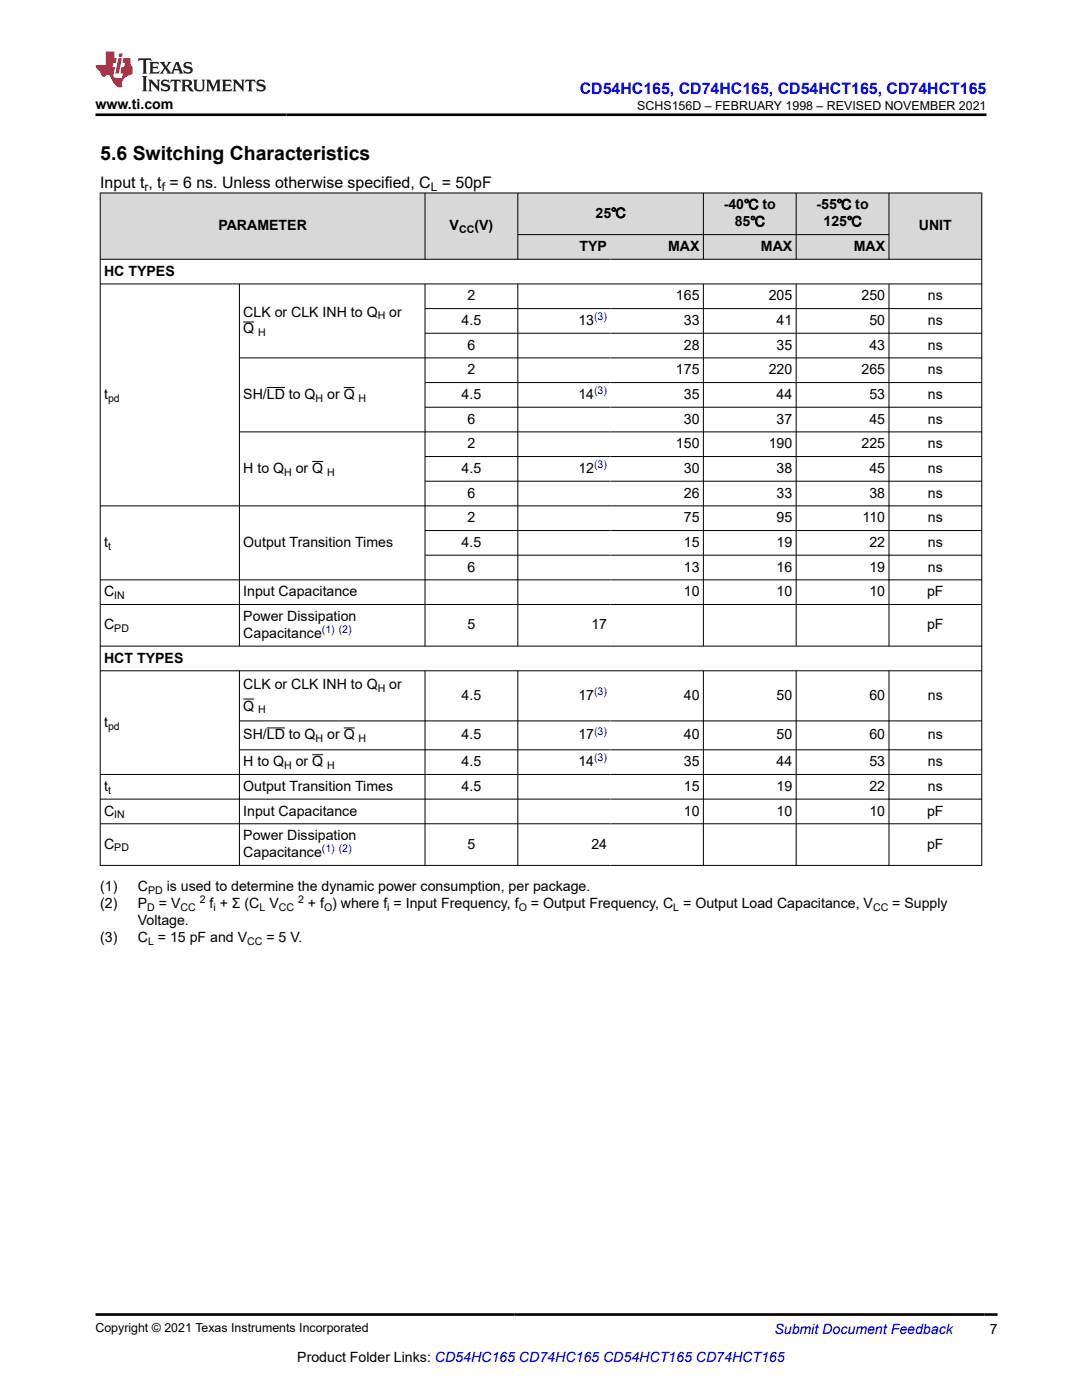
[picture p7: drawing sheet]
<svg xmlns="http://www.w3.org/2000/svg" width="216mm" height="279mm" viewBox="0 0 216 279" stroke-linecap="round" stroke-linejoin="round" font-family="sans-serif">
<g fill="#d8d8d8">
<path d="M20 38.5h175.9v8.3h-175.9z" fill-rule="evenodd"/>
<path d="M20.1 38.6h64.6v13.1h-64.6z" fill-rule="evenodd"/>
<path d="M84.9 38.6h18.4v13.1h-18.4z" fill-rule="evenodd"/>
<path d="M103.4 38.6h36.9v8.2h-36.9z" fill-rule="evenodd"/>
<path d="M140.4 38.6h18.4v8.2h-18.4z" fill-rule="evenodd"/>
<path d="M158.9 38.6h18.4v8.2h-18.4z" fill-rule="evenodd"/>
<path d="M177.4 38.6h18.4v13.1h-18.4z" fill-rule="evenodd"/>
<path d="M103.4 46.9h18.4v4.8h-18.4z" fill-rule="evenodd"/>
<path d="M121.8 46.9h18.5v4.8h-18.5z" fill-rule="evenodd"/>
<path d="M140.4 46.9h18.4v4.8h-18.4z" fill-rule="evenodd"/>
<path d="M158.9 46.9h18.4v4.8h-18.4z" fill-rule="evenodd"/>
</g>
<g fill="none" stroke="#000" stroke-width=".2">
<path d="M19.9 38.5h176.1M20 38.5v134.3M84.8 38.5v13.3M103.3 38.5v13.3M140.4 38.5v13.3M158.9 38.5v13.3M177.4 38.5v13.3M195.9 38.5v134.3M19.9 51.7h176.1M19.9 56.7h176.1M47.8 56.7v72.3M84.8 56.7v72.3"/>
<path d="M103.3 56.7v72.3M103.3 46.8h74.1M140.4 56.7v72.3M158.9 56.7v72.3M177.4 56.7v72.3M47.8 71.4h148.2M48.5 64.3h2.2M53.2 77.3h3.7M68.6 77.3h2.2M84.8 61.6h111.2M84.8 66.5h111.2M84.8 76.3h111.2"/>
<path d="M47.8 86.2h148.2M62.3 92.1h2.2M84.8 81.3h111.2M84.8 91.1h111.2M84.8 96h111.2M19.9 115.7h176.1M84.8 105.9h111.2M84.8 110.8h111.2M196 101h-176.1M19.9 120.6h176.1M19.9 128.9h176.1M19.9 133.9h176.1"/>
<path d="M47.8 133.9v38.9M48.5 139.5h2.2M84.8 133.9v38.9M103.3 133.9v38.9M140.4 133.9v38.9M158.9 133.9v38.9M177.4 133.9v38.9M19.9 159.5h176.1M47.8 143.9h148.2M47.8 149.6h148.2M53.2 145.3h3.7M62.3 150.6h2.2"/>
<path d="M68.6 145.3h2.2M196 154.6h-176.1M19.9 164.4h176.1M19.9 172.7h176.1"/>
</g>
<path d="M27.7 11.6l-.2 .6 .5-.2h.6v.1v2.2l-.2 .4h1l-.2-.4v-2.2v-.1h.5l.5 .2-.1-.6zM29.8 12.4l.2 .3v1.6l-.2 .4h1.9l.1-.6a1.08 1.08 0 0 1-1.3 .2v-.7h.6l.4 .2v-.7l-.4 .2h-.6v-.5l.2-.2a1 1 0 0 1 1 .3l-.1-.5zM31.8 12.4l1 1.1-1 1.2h.9l-.2-.2 .4-.8 .5 .8-.2 .2h1.6l-.2-.2 .1-.5h1l.1 .5-.1 .2h.9l-.2-.4-.8-1.9h-.5l-1 2.1-.8-1.1 .9-1h-.8l.2 .2-.5 .6-.3-.6 .1-.2zM35.2 12.8l.4 1h-.8zM36.8 12.5a.65 .65 0 0 0-.2 .7 .65 .65 0 0 0 .6 .5l.7 .1 .1 .3a.79 .79 0 0 1-.7 .4 .79 .79 0 0 1-.7-.5l.1 .7 .2-.1a.93 .93 0 0 0 1.1 0 .93 .93 0 0 0 .4-.9 1.46 1.46 0 0 0-1.2-.6l-.1-.3a1.09 1.09 0 0 1 1.2 .2l-.2-.6-.1 .1-.6-.2zM28.4 15.2l.2 .4v2.2l-.2 .4h1l-.2-.4v-2.2l.2-.4zM29.6 15.9l.2 .4v1.5l-.2 .4h.8l-.3-.4v-1.3l1.7 1.8v-2l.2-.4h-.8l.2 .2 .1 1.1-1.2-1.3zM32.3 16a.65 .65 0 0 0-.2 .8 .65 .65 0 0 0 .7 .4l.6 .2 .1 .2a.79 .79 0 0 1-.7 .4 .79 .79 0 0 1-.7-.5l.1 .7 .2-.1a.93 .93 0 0 0 1.1 .1 .93 .93 0 0 0 .4-1 1.46 1.46 0 0 0-1.2-.5l-.1-.4a1.09 1.09 0 0 1 1.2 .2l-.2-.6-.1 .1-.6-.1zM34.1 15.9l-.1 .6a.63 .63 0 0 1 .7-.3l.1 1.6-.3 .4h1l-.2-.4v-1.6a.66 .66 0 0 1 .8 .3l-.1-.6zM36.2 15.9l.2 .4v1.5l-.2 .4h.9l-.2-.2v-.7h.5l.1 .2a.79 .79 0 0 0 1.2 .6l-1-.9a.61 .61 0 0 0 .6-.6 .61 .61 0 0 0-.5-.7zM36.9 16.2h.2a.47 .47 0 0 1 .5 .1 .47 .47 0 0 1 .1 .5l-.2 .1-.6 .1zM38.5 15.9l.2 .2a2.27 2.27 0 0 0 .4 2 1.04 1.04 0 0 0 1.7-.7v-1.3l.2-.2h-.8l.2 .4v1.1a.6 .6 0 0 1-.6 .6 .6 .6 0 0 1-.6-.6v-1.1l.3-.4zM41.1 15.9l.2 .4v1.5l-.2 .4h.7l-.2-.4v-1.4l.9 1.9 .8-1.9v1.4l-.2 .4h1l-.3-.4v-1.5l.3-.4h-.8l-.7 1.5-.7-1.5zM44.3 15.9l.2 .4v1.5l-.2 .4h1.9l.1-.6a1.09 1.09 0 0 1-1.3 .2v-.7h.6l.4 .2v-.6l-.4 .2h-.6v-.6l.2-.1a1.01 1.01 0 0 1 1 .3l-.1-.6zM46.4 15.9l.3 .4v1.5l-.3 .4h.8l-.2-.4v-1.3l1.6 1.8v-2l.2-.4h-.7l.2 .2v1.1l-1.2-1.3zM49 15.9l-.1 .6a.63 .63 0 0 1 .8-.3v1.6l-.3 .4h1l-.2-.4v-1.6a.66 .66 0 0 1 .8 .3l-.1-.6zM51.4 16a.65 .65 0 0 0-.2 .8 .65 .65 0 0 0 .6 .4l.6 .2 .2 .2a.79 .79 0 0 1-.8 .4 .79 .79 0 0 1-.6-.5l.1 .7 .2-.1a.93 .93 0 0 0 1 .1 .93 .93 0 0 0 .5-1 1.46 1.46 0 0 0-1.3-.5l-.1-.4a1.09 1.09 0 0 1 1.3 .2l-.2-.6-.2 .1-.5-.1z" fill="#231f20"/>
<path d="M21.1 10.3v2.7h-2.1l.1 .4 .9 1a.95 .95 0 0 0 .9 .9 .59 .59 0 0 1 .6-.4 .59 .59 0 0 1 .5 .3l.4 .8a1.59 1.59 0 0 0 2.1 1.4 1.61 1.61 0 0 1 1-2.3l1-.3-.1-1.5a1.59 1.59 0 0 1-.4-1.7h-1.4l-.2 .9h.5l-.1 .9h-.5l-.2 .9v.3l.4 .1-.2 .9h-.6a.73 .73 0 0 1-1.1-.7l.3-1.5h-.5l.2-.9h.5l.2-.9h-.5v-1.3zM23.6 11.6l-.6 3.1h.7l.6-3.1zM23.8 10.7l-.1 .6h.7l.1-.6z" fill="#ed1c24"/>
<path d="M19 22.9h177.8M19.1 262.3h179.9" fill="none" stroke="#000" stroke-width=".53"/>
<text font-size="3.9" x="20" y="32">5.6 Switching Characteristics</text>
<text font-size="3.2" fill="#00f" x="115.7" y="18.7">CD54HC165, CD74HC165, CD54HCT165, CD74HCT165</text>
<text font-size="3.2" x="20" y="37.5">Input t , t = 6 ns. Unless otherwise specified, C = 50pF</text>
<g font-size="2.8">
<text x="19" y="21.8">www.ti.com</text>
<text x="144.4" y="41.8">-40℃ to</text>
<text x="162.9" y="41.8">-55℃ to</text>
<text x="43.6" y="45.9">PARAMETER</text>
<text x="89.7" y="45.9">V</text>
<text x="94.7" y="45.9">(V)</text>
<text x="118.8" y="43.5">25℃</text>
<text x="146.6" y="45.2">85℃</text>
<text x="164.3" y="45.2">125℃</text>
<text x="183.3" y="45.9">UNIT</text>
<text x="115.6" y="50.1">TYP</text>
<text x="133.3" y="50.1">MAX</text>
<text x="151.8" y="50.1">MAX</text>
<text x="170.3" y="50.1">MAX</text>
<text x="20.8" y="55">HC TYPES</text>
<text x="93.3" y="59.9">2</text>
<text x="134.9" y="59.9">165</text>
<text x="153.4" y="59.9">205</text>
<text x="171.9" y="59.9">250</text>
<text x="185.2" y="59.9">ns</text>
<text x="48.5" y="63.2">CLK or CLK INH to Q</text>
<text x="77.7" y="63.2">or</text>
<text x="92.1" y="64.9">4.5</text>
<text x="115.4" y="64.9">13</text>
<text x="136.4" y="64.9">33</text>
<text x="155" y="64.9">41</text>
<text x="173.5" y="64.9">50</text>
<text x="185.2" y="64.9">ns</text>
<text x="48.5" y="66.6">Q</text>
<text x="93.3" y="69.8">6</text>
<text x="136.4" y="69.8">28</text>
<text x="155" y="69.8">35</text>
<text x="173.5" y="69.8">43</text>
<text x="185.2" y="69.8">ns</text>
<text x="93.3" y="74.7">2</text>
<text x="134.9" y="74.7">175</text>
<text x="153.4" y="74.7">220</text>
<text x="171.9" y="74.7">265</text>
<text x="185.2" y="74.7">ns</text>
<text x="20.8" y="79.6">t</text>
<text x="48.5" y="79.6">SH/LD to Q</text>
<text x="65.3" y="79.6">or Q</text>
<text x="92.1" y="79.6">4.5</text>
<text x="115.4" y="79.6">14</text>
<text x="136.4" y="79.6">35</text>
<text x="155" y="79.6">44</text>
<text x="173.5" y="79.6">53</text>
<text x="185.2" y="79.6">ns</text>
<text x="93.3" y="84.5">6</text>
<text x="93.3" y="89.5">2</text>
<text x="134.9" y="89.5">150</text>
<text x="136.4" y="84.5">30</text>
<text x="153.4" y="89.5">190</text>
<text x="155" y="84.5">37</text>
<text x="171.9" y="89.5">225</text>
<text x="173.5" y="84.5">45</text>
<text x="185.2" y="84.5">ns</text>
<text x="185.2" y="89.5">ns</text>
<text x="48.5" y="94.4">H to Q</text>
<text x="59" y="94.4">or Q</text>
<text x="92.1" y="94.4">4.5</text>
<text x="115.4" y="94.4">12</text>
<text x="136.4" y="94.4">30</text>
<text x="155" y="94.4">38</text>
<text x="173.5" y="94.4">45</text>
<text x="185.2" y="94.4">ns</text>
<text x="93.3" y="99.3">6</text>
<text x="136.4" y="99.3">26</text>
<text x="155" y="99.3">33</text>
<text x="173.5" y="99.3">38</text>
<text x="185.2" y="99.3">ns</text>
<text x="93.3" y="104.2">2</text>
<text x="136.4" y="104.2">75</text>
<text x="155" y="104.2">95</text>
<text x="172.1" y="104.2">110</text>
<text x="185.2" y="104.2">ns</text>
<text x="20.8" y="109.2">t</text>
<text x="48.5" y="109.2">Output Transition Times</text>
<text x="92.1" y="109.2">4.5</text>
<text x="136.4" y="109.2">15</text>
<text x="155" y="109.2">19</text>
<text x="173.5" y="109.2">22</text>
<text x="185.2" y="109.2">ns</text>
<text x="20.8" y="119">C</text>
<text x="48.5" y="119">Input Capacitance</text>
<text x="93.3" y="114.1">6</text>
<text x="136.4" y="114.1">13</text>
<text x="136.4" y="119">10</text>
<text x="155" y="114.1">16</text>
<text x="155" y="119">10</text>
<text x="173.5" y="114.1">19</text>
<text x="173.5" y="119">10</text>
<text x="185" y="119">pF</text>
<text x="185.2" y="114.1">ns</text>
<text x="20.8" y="125.6">C</text>
<text x="48.5" y="123.9">Power Dissipation</text>
<text x="93.3" y="125.6">5</text>
<text x="118" y="125.6">17</text>
<text x="185" y="125.6">pF</text>
<text x="48.5" y="127.3">Capacitance</text>
<text x="20.8" y="132.2">HCT TYPES</text>
<text x="48.5" y="137.6">CLK or CLK INH to Q</text>
<text x="77.7" y="137.6">or</text>
<text x="48.5" y="141.8">Q</text>
<text x="92.1" y="139.7">4.5</text>
<text x="115.4" y="139.7">17</text>
<text x="136.4" y="139.7">40</text>
<text x="155" y="139.7">50</text>
<text x="173.5" y="139.7">60</text>
<text x="185.2" y="139.7">ns</text>
<text x="20.8" y="145">t</text>
<text x="48.5" y="147.6">SH/LD to Q</text>
<text x="65.3" y="147.6">or Q</text>
<text x="92.1" y="147.6">4.5</text>
<text x="115.4" y="147.6">17</text>
<text x="136.4" y="147.6">40</text>
<text x="155" y="147.6">50</text>
<text x="173.5" y="147.6">60</text>
<text x="185.2" y="147.6">ns</text>
<text x="48.5" y="152.9">H to Q</text>
<text x="59" y="152.9">or Q</text>
<text x="92.1" y="152.9">4.5</text>
<text x="115.4" y="152.9">14</text>
<text x="136.4" y="152.9">35</text>
<text x="155" y="152.9">44</text>
<text x="173.5" y="152.9">53</text>
<text x="185.2" y="152.9">ns</text>
<text x="20.8" y="157.8">t</text>
<text x="48.5" y="157.8">Output Transition Times</text>
<text x="92.1" y="157.8">4.5</text>
<text x="136.4" y="157.8">15</text>
<text x="155" y="157.8">19</text>
<text x="173.5" y="157.8">22</text>
<text x="185.2" y="157.8">ns</text>
<text x="20.8" y="162.8">C</text>
<text x="48.5" y="162.8">Input Capacitance</text>
<text x="48.5" y="167.7">Power Dissipation</text>
<text x="136.4" y="162.8">10</text>
<text x="155" y="162.8">10</text>
<text x="173.5" y="162.8">10</text>
<text x="185" y="162.8">pF</text>
<text x="20.8" y="169.4">C</text>
<text x="48.5" y="171.1">Capacitance</text>
<text x="93.3" y="169.4">5</text>
<text x="118" y="169.4">24</text>
<text x="185" y="169.4">pF</text>
<text x="20" y="177.9">(1)</text>
<text x="27.5" y="177.9">C</text>
<text x="33.3" y="177.9">is used to determine the dynamic power consumption, per package.</text>
<text x="20" y="181.3">(2)</text>
<text x="27.5" y="184.6">Voltage.</text>
<text x="27.5" y="181.3">P</text>
<text x="31.7" y="181.3">= V</text>
<text x="41.8" y="181.3">f + Σ (C V</text>
<text x="61.4" y="181.3">+ f ) where f = Input Frequency, f</text>
<text x="105.9" y="181.3">= Output Frequency, C = Output Load Capacitance, V</text>
<text x="178" y="181.3">= Supply</text>
<text x="20" y="188">(3)</text>
<text x="27.5" y="188">C = 15 pF and V</text>
<text x="53.1" y="188">= 5 V.</text>
<text x="197.5" y="266.1">7</text>
<text x="59.3" y="271.7">Product Folder Links: CD54HC165 CD74HC165 CD54HCT165 CD74HCT165</text>
</g>
<text font-size="2.8" fill="#00f" x="154.5" y="266.2">Submit Document Feedback</text>
<g font-size="2.5">
<text x="127.2" y="21.9">SCHS156D – FEBRUARY 1998 – REVISED NOVEMBER 2021</text>
<text x="19" y="265.9">Copyright © 2021 Texas Instruments Incorporated</text>
</g>
<g font-size="2.4">
<text x="28.8" y="38.1">r</text>
<text x="32.3" y="38.1">f</text>
<text x="86" y="38.1">L</text>
</g>
<g font-size="2.1">
<text x="91.6" y="46.5">CC</text>
<text x="75.4" y="63.7">H</text>
<text x="51.5" y="67.1">H</text>
<text x="21.6" y="80.2">pd</text>
<text x="63" y="80.2">H</text>
<text x="71.6" y="80.2">H</text>
<text x="56.7" y="95">H</text>
<text x="65.3" y="95">H</text>
<text x="21.6" y="109.7">t</text>
<text x="22.8" y="119.6">IN</text>
<text x="22.8" y="126.2">PD</text>
<text x="51.5" y="142.4">H</text>
<text x="75.4" y="138.1">H</text>
<text x="21.6" y="145.6">pd</text>
<text x="63" y="148.1">H</text>
<text x="71.6" y="148.1">H</text>
<text x="56.7" y="153.5">H</text>
<text x="65.3" y="153.5">H</text>
<text x="21.6" y="158.4">t</text>
<text x="22.8" y="163.3">IN</text>
<text x="22.8" y="169.9">PD</text>
<text x="29.5" y="178.4">PD</text>
<text x="29.4" y="181.8">D</text>
<text x="36" y="181.8">CC</text>
<text x="39.9" y="180.3">2</text>
<text x="42.6" y="181.8">i</text>
<text x="51.8" y="181.8">L</text>
<text x="55.6" y="181.8">CC</text>
<text x="59.5" y="180.3">2</text>
<text x="64.7" y="181.8">O</text>
<text x="77.3" y="181.8">i</text>
<text x="103.5" y="181.8">O</text>
<text x="134.4" y="181.8">L</text>
<text x="174.2" y="181.8">CC</text>
<text x="29.5" y="188.6">L</text>
<text x="49.3" y="188.6">CC</text>
</g>
<g font-size="2.1" fill="#00f">
<text x="118.5" y="63.9">(3)</text>
<text x="118.5" y="78.7">(3)</text>
<text x="118.5" y="93.4">(3)</text>
<text x="64.2" y="126.4">(1) (2)</text>
<text x="118.5" y="138.7">(3)</text>
<text x="118.5" y="146.6">(3)</text>
<text x="118.5" y="152">(3)</text>
<text x="64.2" y="170.1">(1) (2)</text>
</g>
</svg>
